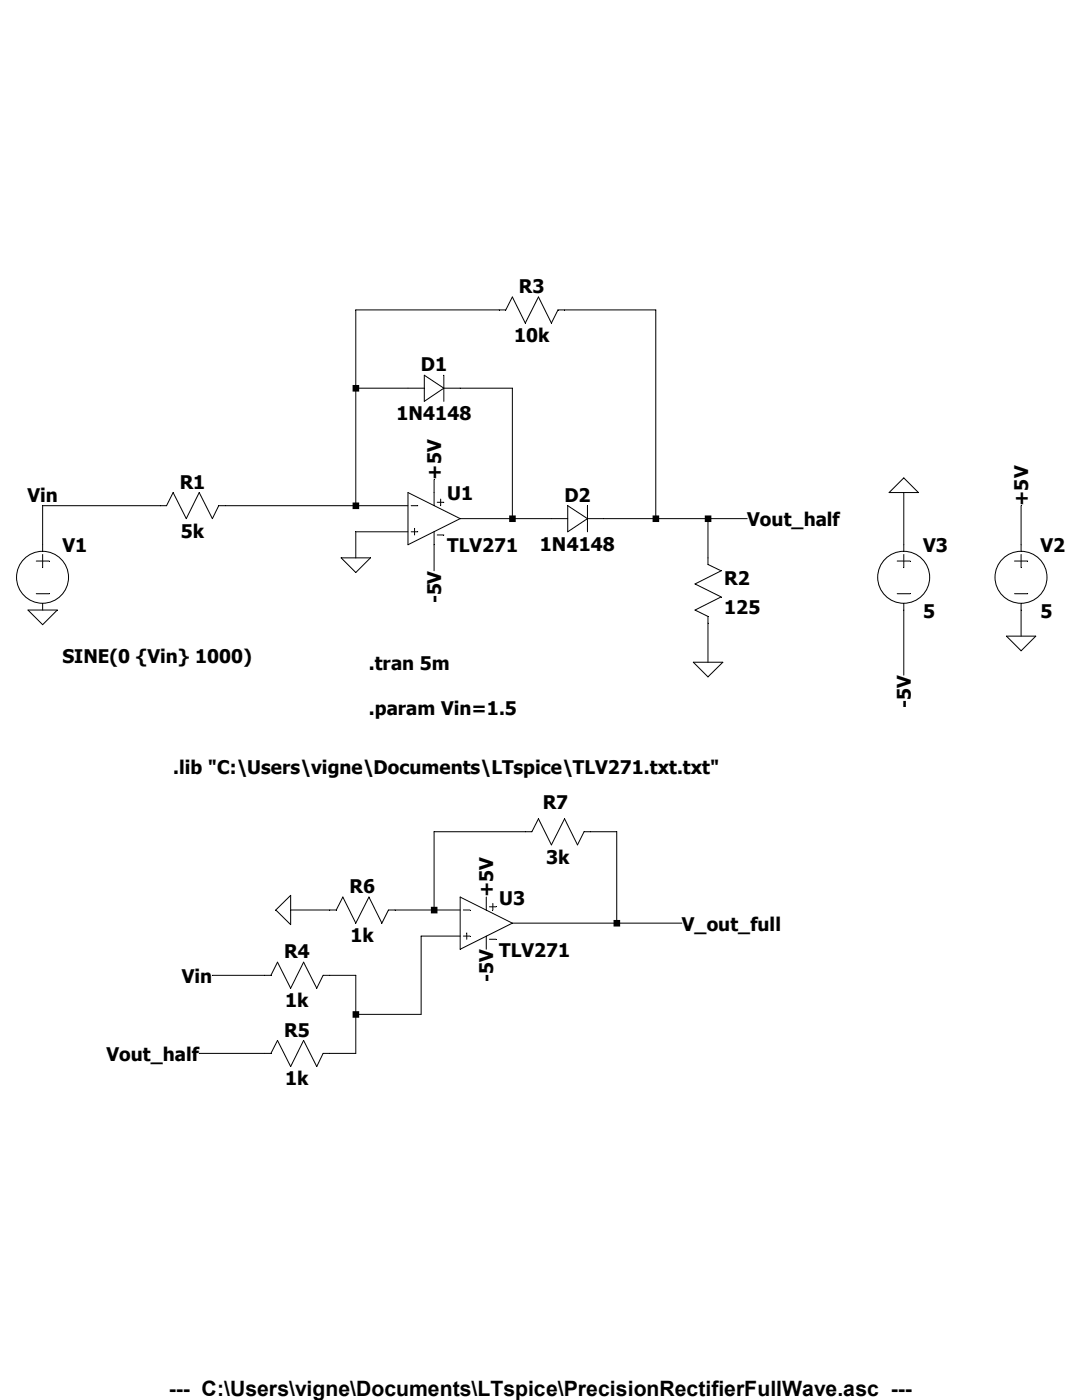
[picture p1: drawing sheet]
<svg xmlns="http://www.w3.org/2000/svg" width="216mm" height="279mm" viewBox="0 0 216 279" stroke-linecap="round" stroke-linejoin="round" font-family="sans-serif">
<g fill="none" stroke="#000" stroke-width=".2">
<path d="M71 77.5h13.7M84.7 74.9l3.9 2.6-3.9 2.6zM88.6 74.9v5.2M88.6 77.5h13.6v26M81.4 98.3l10.4 5.2-10.4 5.2zM86.6 95.7v5.2M87.9 99.6v1.3M180.3 98.3v11.7M180.3 95.4l3 2.9h-5.9zM7.2 112h2.6M7.2 118.5h2.6M8.5 110.7v2.6"/>
<path d="M68.1 111.3h5.8l-2.9 3zM71 100.9v-39.1h29.9l1.3-2.5 2.6 5.2 2.6-5.2 2.6 5.2 1.3-2.7h19.6v41.7M81.4 100.9h-37.8l-1.2 2.6-2.6-5.2-2.6 5.2-2.7-5.2-1.3 2.6h-24.7v9.1M81.4 106.1h-10.4v5.2M82 100.9h1.4M82 106.1h1.4M82.7 105.5v1.3M86.6 106.1v7.8M87.2 100.2h1.4M87.2 106.8h1.4M91.8 103.5h21.5M113.3 100.9l3.9 2.6-3.9 2.6z"/>
<path d="M117.2 100.9v5.2M117.2 103.5h31.9M141.3 103.5v9.1l2.6 1.3-5.2 2.6 5.2 2.6-5.2 2.7 2.6 1.2v9.2M179 112h2.6M179 118.5h2.6M180.3 110.7v2.6M202.4 112h2.7M202.4 118.5h2.7M203.8 100.9v9.1M203.8 110.7v2.6M5.6 121.8h5.8l-2.9 2.9zM8.5 120.4v1.4"/>
<path d="M138.3 132.2h5.9l-2.9 2.9zM180.3 120.4v14.3M200.8 127h5.9l-2.9 2.9zM203.8 120.4v6.6M91.8 179l10.4 5.2-10.4 5.2zM97 179v2.6M42.4 194.6h11.7l1.3-2.6 2.6 5.2 2.6-5.2 2.6 5.2 1.3-2.6h6.5v15.6h-6.5l-1.3 2.7-2.6-5.3-2.6 5.3-2.6-5.3-1.3 2.6h-14.3M55 181.6l3-2.9v5.8zM58 181.6h9.1l1.3-2.6 2.6 5.2 2.6-5.2 2.6 5.2 1.3-2.6h14.3M86.6 181.6v-15.6h19.5l1.3-2.6 2.6 5.2 2.6-5.2 2.6 5.2 1.3-2.6h6.6v18.2M91.8 186.8h-7.8v15.6h-13M92.5 181.6h1.3"/>
<path d="M92.5 186.8h1.3M93.1 186.2v1.3M97 186.8v2.6M97.7 181h1.3M97.7 187.5h1.3M98.3 180.3v1.3M102.2 184.2h33.9"/>
<circle cx="8.5" cy="115.2" r="5.2"/>
<circle cx="180.3" cy="115.2" r="5.2"/>
<circle cx="203.7" cy="115.2" r="5.2"/>
</g>
<path d="M70.4 76.8h1.3v1.3h-1.3zM70.4 100.3h1.3v1.3h-1.3zM70.4 201.8h1.3v1.3h-1.3zM86 181h1.3v1.3h-1.3zM101.6 102.9h1.3v1.3h-1.3zM122.4 183.6h1.3v1.3h-1.3zM130.2 102.9h1.3v1.3h-1.3zM140.6 102.9h1.3v1.3h-1.3z" fill-rule="evenodd" fill="#000"/>
<text font-size="4.2" x="33.7" y="278.7">--- C:\Users\vigne\Documents\LTspice\PrecisionRectifierFullWave.asc ---</text>
<g font-size="3.8">
<text x="88" y="95.7" transform="rotate(-90 88 95.7)">+5V</text>
<text x="205.1" y="100.9" transform="rotate(-90 205.1 100.9)">+5V</text>
<text x="88" y="120.4" transform="rotate(-90 88 120.4)">-5V</text>
<text x="181.7" y="141.3" transform="rotate(-90 181.7 141.3)">-5V</text>
<text x="98.4" y="179" transform="rotate(-90 98.4 179)">+5V</text>
<text x="98.4" y="196" transform="rotate(-90 98.4 196)">-5V</text>
</g>
<g font-size="3.7">
<text x="103.5" y="58.5">R3</text>
<text x="102.6" y="68.2">10k</text>
<text x="84" y="74.1">D1</text>
<text x="79.1" y="83.9">1N4148</text>
<text x="5.5" y="100.2">Vin</text>
<text x="35.9" y="97.5">R1</text>
<text x="89.2" y="99.8">U1</text>
<text x="112.6" y="100.2">D2</text>
<text x="36.1" y="107.3">5k</text>
<text x="149.1" y="105">Vout_half</text>
<text x="12.4" y="110.2">V1</text>
<text x="89.2" y="110.2">TLV271</text>
<text x="107.7" y="109.9">1N4148</text>
<text x="184.2" y="110.2">V3</text>
<text x="207.6" y="110.2">V2</text>
<text x="144.5" y="116.8">R2</text>
<text x="144.5" y="122.6">125</text>
<text x="184.2" y="123.3">5</text>
<text x="207.6" y="123.3">5</text>
<text x="12.4" y="132.4">SINE(0 {Vin} 1000)</text>
<text x="73.6" y="133.7">.tran 5m</text>
<text x="73.6" y="142.8">.param Vin=1.5</text>
<text x="34.5" y="154.5">.lib &quot;C:\Users\vigne\Documents\LTspice\TLV271.txt.txt&quot;</text>
<text x="108.3" y="161.5">R7</text>
<text x="109" y="172.4">3k</text>
<text x="69.7" y="178.3">R6</text>
<text x="99.6" y="180.6">U3</text>
<text x="136.1" y="185.8">V_out_full</text>
<text x="56.7" y="191.3">R4</text>
<text x="69.9" y="188">1k</text>
<text x="99.6" y="191">TLV271</text>
<text x="36.3" y="196.2">Vin</text>
<text x="56.9" y="201">1k</text>
<text x="56.7" y="206.9">R5</text>
<text x="21.3" y="211.8">Vout_half</text>
<text x="56.9" y="216.6">1k</text>
</g>
</svg>
